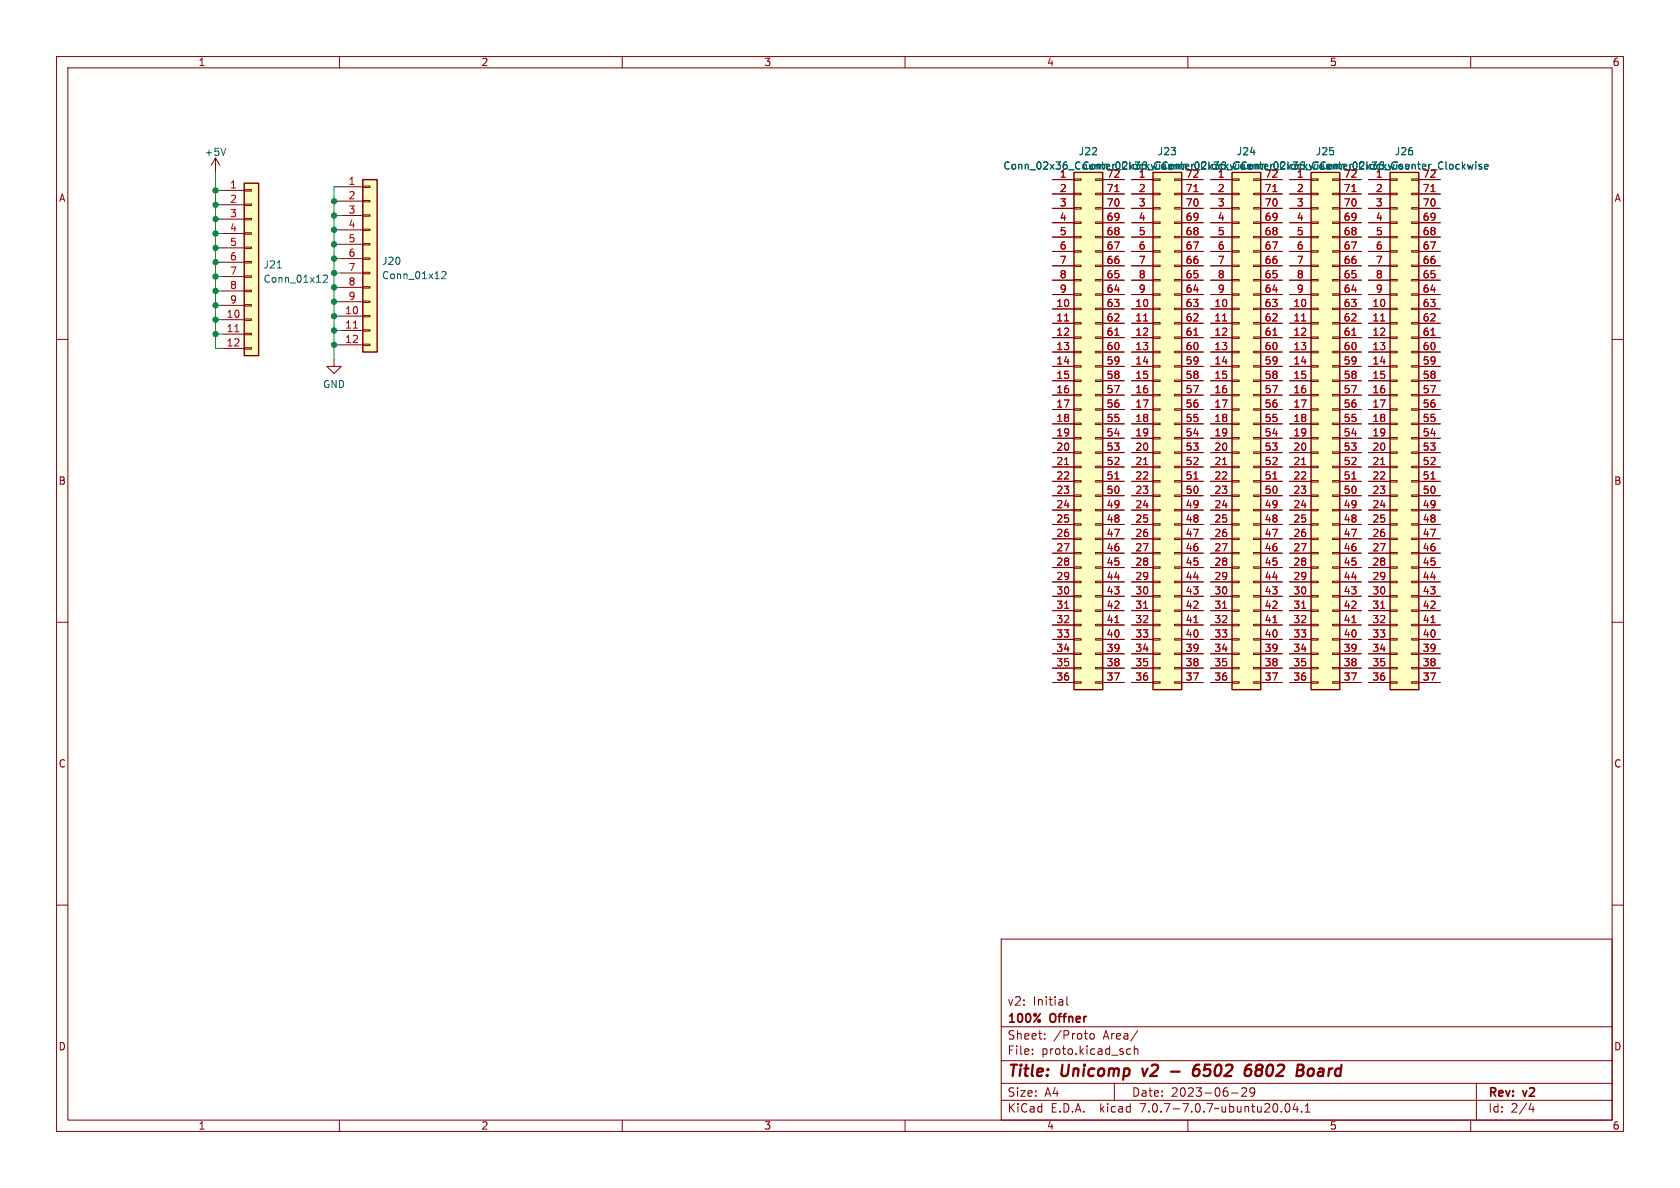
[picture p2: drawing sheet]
(kicad_sch (version 20230121) (generator eeschema)

 (paper "A4")

 (title_block
  (title "Unicomp v2 - 6502 6802 Board")
  (date "2023-06-29")
  (rev "v2")
  (company "100% Offner")
  (comment 1 "v2: Initial"))

 (lib_symbols
  (symbol "Connector_Generic:Conn_01x12" (pin_names (offset 1.016) hide) (in_bom yes) (on_board yes)
   (property "Reference" "J" (at 0 15.24 0) (effects (font (size 1.27 1.27))))
   (property "Value" "Conn_01x12" (at 0 -17.78 0) (effects (font (size 1.27 1.27))))
   (property "Footprint" "" (at 0 0 0) (effects (font (size 1.27 1.27)) hide))
   (property "Datasheet" "~" (at 0 0 0) (effects (font (size 1.27 1.27)) hide))
   (symbol "Conn_01x12_1_1"
    (rectangle (start -1.27 -15.113) (end 0 -15.367) (stroke (width 0.1524) (type default)) (fill (type none)))
    (rectangle (start -1.27 -12.573) (end 0 -12.827) (stroke (width 0.1524) (type default)) (fill (type none)))
    (rectangle (start -1.27 -10.033) (end 0 -10.287) (stroke (width 0.1524) (type default)) (fill (type none)))
    (rectangle (start -1.27 -7.493) (end 0 -7.747) (stroke (width 0.1524) (type default)) (fill (type none)))
    (rectangle (start -1.27 -4.953) (end 0 -5.207) (stroke (width 0.1524) (type default)) (fill (type none)))
    (rectangle (start -1.27 -2.413) (end 0 -2.667) (stroke (width 0.1524) (type default)) (fill (type none)))
    (rectangle (start -1.27 0.127) (end 0 -0.127) (stroke (width 0.1524) (type default)) (fill (type none)))
    (rectangle (start -1.27 2.667) (end 0 2.413) (stroke (width 0.1524) (type default)) (fill (type none)))
    (rectangle (start -1.27 5.207) (end 0 4.953) (stroke (width 0.1524) (type default)) (fill (type none)))
    (rectangle (start -1.27 7.747) (end 0 7.493) (stroke (width 0.1524) (type default)) (fill (type none)))
    (rectangle (start -1.27 10.287) (end 0 10.033) (stroke (width 0.1524) (type default)) (fill (type none)))
    (rectangle (start -1.27 12.827) (end 0 12.573) (stroke (width 0.1524) (type default)) (fill (type none)))
    (rectangle (start -1.27 13.97) (end 1.27 -16.51) (stroke (width 0.254) (type default)) (fill (type background)))
    (pin passive line (at -5.08 12.7 0) (length 3.81) (name "Pin_1" (effects (font (size 1.27 1.27)))) (number "1" (effects (font (size 1.27 1.27)))))
    (pin passive line (at -5.08 -10.16 0) (length 3.81) (name "Pin_10" (effects (font (size 1.27 1.27)))) (number "10" (effects (font (size 1.27 1.27)))))
    (pin passive line (at -5.08 -12.7 0) (length 3.81) (name "Pin_11" (effects (font (size 1.27 1.27)))) (number "11" (effects (font (size 1.27 1.27)))))
    (pin passive line (at -5.08 -15.24 0) (length 3.81) (name "Pin_12" (effects (font (size 1.27 1.27)))) (number "12" (effects (font (size 1.27 1.27)))))
    (pin passive line (at -5.08 10.16 0) (length 3.81) (name "Pin_2" (effects (font (size 1.27 1.27)))) (number "2" (effects (font (size 1.27 1.27)))))
    (pin passive line (at -5.08 7.62 0) (length 3.81) (name "Pin_3" (effects (font (size 1.27 1.27)))) (number "3" (effects (font (size 1.27 1.27)))))
    (pin passive line (at -5.08 5.08 0) (length 3.81) (name "Pin_4" (effects (font (size 1.27 1.27)))) (number "4" (effects (font (size 1.27 1.27)))))
    (pin passive line (at -5.08 2.54 0) (length 3.81) (name "Pin_5" (effects (font (size 1.27 1.27)))) (number "5" (effects (font (size 1.27 1.27)))))
    (pin passive line (at -5.08 0 0) (length 3.81) (name "Pin_6" (effects (font (size 1.27 1.27)))) (number "6" (effects (font (size 1.27 1.27)))))
    (pin passive line (at -5.08 -2.54 0) (length 3.81) (name "Pin_7" (effects (font (size 1.27 1.27)))) (number "7" (effects (font (size 1.27 1.27)))))
    (pin passive line (at -5.08 -5.08 0) (length 3.81) (name "Pin_8" (effects (font (size 1.27 1.27)))) (number "8" (effects (font (size 1.27 1.27)))))
    (pin passive line (at -5.08 -7.62 0) (length 3.81) (name "Pin_9" (effects (font (size 1.27 1.27)))) (number "9" (effects (font (size 1.27 1.27)))))))
  (symbol "Connector_Generic:Conn_02x36_Counter_Clockwise" (pin_names (offset 1.016) hide) (in_bom yes) (on_board yes)
   (property "Reference" "J" (at 1.27 45.72 0) (effects (font (size 1.27 1.27))))
   (property "Value" "Conn_02x36_Counter_Clockwise" (at 1.27 -48.26 0) (effects (font (size 1.27 1.27))))
   (property "Footprint" "" (at 0 0 0) (effects (font (size 1.27 1.27)) hide))
   (property "Datasheet" "~" (at 0 0 0) (effects (font (size 1.27 1.27)) hide))
   (symbol "Conn_02x36_Counter_Clockwise_1_1"
    (rectangle (start -1.27 -45.593) (end 0 -45.847) (stroke (width 0.1524) (type default)) (fill (type none)))
    (rectangle (start -1.27 -43.053) (end 0 -43.307) (stroke (width 0.1524) (type default)) (fill (type none)))
    (rectangle (start -1.27 -40.513) (end 0 -40.767) (stroke (width 0.1524) (type default)) (fill (type none)))
    (rectangle (start -1.27 -37.973) (end 0 -38.227) (stroke (width 0.1524) (type default)) (fill (type none)))
    (rectangle (start -1.27 -35.433) (end 0 -35.687) (stroke (width 0.1524) (type default)) (fill (type none)))
    (rectangle (start -1.27 -32.893) (end 0 -33.147) (stroke (width 0.1524) (type default)) (fill (type none)))
    (rectangle (start -1.27 -30.353) (end 0 -30.607) (stroke (width 0.1524) (type default)) (fill (type none)))
    (rectangle (start -1.27 -27.813) (end 0 -28.067) (stroke (width 0.1524) (type default)) (fill (type none)))
    (rectangle (start -1.27 -25.273) (end 0 -25.527) (stroke (width 0.1524) (type default)) (fill (type none)))
    (rectangle (start -1.27 -22.733) (end 0 -22.987) (stroke (width 0.1524) (type default)) (fill (type none)))
    (rectangle (start -1.27 -20.193) (end 0 -20.447) (stroke (width 0.1524) (type default)) (fill (type none)))
    (rectangle (start -1.27 -17.653) (end 0 -17.907) (stroke (width 0.1524) (type default)) (fill (type none)))
    (rectangle (start -1.27 -15.113) (end 0 -15.367) (stroke (width 0.1524) (type default)) (fill (type none)))
    (rectangle (start -1.27 -12.573) (end 0 -12.827) (stroke (width 0.1524) (type default)) (fill (type none)))
    (rectangle (start -1.27 -10.033) (end 0 -10.287) (stroke (width 0.1524) (type default)) (fill (type none)))
    (rectangle (start -1.27 -7.493) (end 0 -7.747) (stroke (width 0.1524) (type default)) (fill (type none)))
    (rectangle (start -1.27 -4.953) (end 0 -5.207) (stroke (width 0.1524) (type default)) (fill (type none)))
    (rectangle (start -1.27 -2.413) (end 0 -2.667) (stroke (width 0.1524) (type default)) (fill (type none)))
    (rectangle (start -1.27 0.127) (end 0 -0.127) (stroke (width 0.1524) (type default)) (fill (type none)))
    (rectangle (start -1.27 2.667) (end 0 2.413) (stroke (width 0.1524) (type default)) (fill (type none)))
    (rectangle (start -1.27 5.207) (end 0 4.953) (stroke (width 0.1524) (type default)) (fill (type none)))
    (rectangle (start -1.27 7.747) (end 0 7.493) (stroke (width 0.1524) (type default)) (fill (type none)))
    (rectangle (start -1.27 10.287) (end 0 10.033) (stroke (width 0.1524) (type default)) (fill (type none)))
    (rectangle (start -1.27 12.827) (end 0 12.573) (stroke (width 0.1524) (type default)) (fill (type none)))
    (rectangle (start -1.27 15.367) (end 0 15.113) (stroke (width 0.1524) (type default)) (fill (type none)))
    (rectangle (start -1.27 17.907) (end 0 17.653) (stroke (width 0.1524) (type default)) (fill (type none)))
    (rectangle (start -1.27 20.447) (end 0 20.193) (stroke (width 0.1524) (type default)) (fill (type none)))
    (rectangle (start -1.27 22.987) (end 0 22.733) (stroke (width 0.1524) (type default)) (fill (type none)))
    (rectangle (start -1.27 25.527) (end 0 25.273) (stroke (width 0.1524) (type default)) (fill (type none)))
    (rectangle (start -1.27 28.067) (end 0 27.813) (stroke (width 0.1524) (type default)) (fill (type none)))
    (rectangle (start -1.27 30.607) (end 0 30.353) (stroke (width 0.1524) (type default)) (fill (type none)))
    (rectangle (start -1.27 33.147) (end 0 32.893) (stroke (width 0.1524) (type default)) (fill (type none)))
    (rectangle (start -1.27 35.687) (end 0 35.433) (stroke (width 0.1524) (type default)) (fill (type none)))
    (rectangle (start -1.27 38.227) (end 0 37.973) (stroke (width 0.1524) (type default)) (fill (type none)))
    (rectangle (start -1.27 40.767) (end 0 40.513) (stroke (width 0.1524) (type default)) (fill (type none)))
    (rectangle (start -1.27 43.307) (end 0 43.053) (stroke (width 0.1524) (type default)) (fill (type none)))
    (rectangle (start -1.27 44.45) (end 3.81 -46.99) (stroke (width 0.254) (type default)) (fill (type background)))
    (rectangle (start 3.81 -45.593) (end 2.54 -45.847) (stroke (width 0.1524) (type default)) (fill (type none)))
    (rectangle (start 3.81 -43.053) (end 2.54 -43.307) (stroke (width 0.1524) (type default)) (fill (type none)))
    (rectangle (start 3.81 -40.513) (end 2.54 -40.767) (stroke (width 0.1524) (type default)) (fill (type none)))
    (rectangle (start 3.81 -37.973) (end 2.54 -38.227) (stroke (width 0.1524) (type default)) (fill (type none)))
    (rectangle (start 3.81 -35.433) (end 2.54 -35.687) (stroke (width 0.1524) (type default)) (fill (type none)))
    (rectangle (start 3.81 -32.893) (end 2.54 -33.147) (stroke (width 0.1524) (type default)) (fill (type none)))
    (rectangle (start 3.81 -30.353) (end 2.54 -30.607) (stroke (width 0.1524) (type default)) (fill (type none)))
    (rectangle (start 3.81 -27.813) (end 2.54 -28.067) (stroke (width 0.1524) (type default)) (fill (type none)))
    (rectangle (start 3.81 -25.273) (end 2.54 -25.527) (stroke (width 0.1524) (type default)) (fill (type none)))
    (rectangle (start 3.81 -22.733) (end 2.54 -22.987) (stroke (width 0.1524) (type default)) (fill (type none)))
    (rectangle (start 3.81 -20.193) (end 2.54 -20.447) (stroke (width 0.1524) (type default)) (fill (type none)))
    (rectangle (start 3.81 -17.653) (end 2.54 -17.907) (stroke (width 0.1524) (type default)) (fill (type none)))
    (rectangle (start 3.81 -15.113) (end 2.54 -15.367) (stroke (width 0.1524) (type default)) (fill (type none)))
    (rectangle (start 3.81 -12.573) (end 2.54 -12.827) (stroke (width 0.1524) (type default)) (fill (type none)))
    (rectangle (start 3.81 -10.033) (end 2.54 -10.287) (stroke (width 0.1524) (type default)) (fill (type none)))
    (rectangle (start 3.81 -7.493) (end 2.54 -7.747) (stroke (width 0.1524) (type default)) (fill (type none)))
    (rectangle (start 3.81 -4.953) (end 2.54 -5.207) (stroke (width 0.1524) (type default)) (fill (type none)))
    (rectangle (start 3.81 -2.413) (end 2.54 -2.667) (stroke (width 0.1524) (type default)) (fill (type none)))
    (rectangle (start 3.81 0.127) (end 2.54 -0.127) (stroke (width 0.1524) (type default)) (fill (type none)))
    (rectangle (start 3.81 2.667) (end 2.54 2.413) (stroke (width 0.1524) (type default)) (fill (type none)))
    (rectangle (start 3.81 5.207) (end 2.54 4.953) (stroke (width 0.1524) (type default)) (fill (type none)))
    (rectangle (start 3.81 7.747) (end 2.54 7.493) (stroke (width 0.1524) (type default)) (fill (type none)))
    (rectangle (start 3.81 10.287) (end 2.54 10.033) (stroke (width 0.1524) (type default)) (fill (type none)))
    (rectangle (start 3.81 12.827) (end 2.54 12.573) (stroke (width 0.1524) (type default)) (fill (type none)))
    (rectangle (start 3.81 15.367) (end 2.54 15.113) (stroke (width 0.1524) (type default)) (fill (type none)))
    (rectangle (start 3.81 17.907) (end 2.54 17.653) (stroke (width 0.1524) (type default)) (fill (type none)))
    (rectangle (start 3.81 20.447) (end 2.54 20.193) (stroke (width 0.1524) (type default)) (fill (type none)))
    (rectangle (start 3.81 22.987) (end 2.54 22.733) (stroke (width 0.1524) (type default)) (fill (type none)))
    (rectangle (start 3.81 25.527) (end 2.54 25.273) (stroke (width 0.1524) (type default)) (fill (type none)))
    (rectangle (start 3.81 28.067) (end 2.54 27.813) (stroke (width 0.1524) (type default)) (fill (type none)))
    (rectangle (start 3.81 30.607) (end 2.54 30.353) (stroke (width 0.1524) (type default)) (fill (type none)))
    (rectangle (start 3.81 33.147) (end 2.54 32.893) (stroke (width 0.1524) (type default)) (fill (type none)))
    (rectangle (start 3.81 35.687) (end 2.54 35.433) (stroke (width 0.1524) (type default)) (fill (type none)))
    (rectangle (start 3.81 38.227) (end 2.54 37.973) (stroke (width 0.1524) (type default)) (fill (type none)))
    (rectangle (start 3.81 40.767) (end 2.54 40.513) (stroke (width 0.1524) (type default)) (fill (type none)))
    (rectangle (start 3.81 43.307) (end 2.54 43.053) (stroke (width 0.1524) (type default)) (fill (type none)))
    (pin passive line (at -5.08 43.18 0) (length 3.81) (name "Pin_1" (effects (font (size 1.27 1.27)))) (number "1" (effects (font (size 1.27 1.27)))))
    (pin passive line (at -5.08 20.32 0) (length 3.81) (name "Pin_10" (effects (font (size 1.27 1.27)))) (number "10" (effects (font (size 1.27 1.27)))))
    (pin passive line (at -5.08 17.78 0) (length 3.81) (name "Pin_11" (effects (font (size 1.27 1.27)))) (number "11" (effects (font (size 1.27 1.27)))))
    (pin passive line (at -5.08 15.24 0) (length 3.81) (name "Pin_12" (effects (font (size 1.27 1.27)))) (number "12" (effects (font (size 1.27 1.27)))))
    (pin passive line (at -5.08 12.7 0) (length 3.81) (name "Pin_13" (effects (font (size 1.27 1.27)))) (number "13" (effects (font (size 1.27 1.27)))))
    (pin passive line (at -5.08 10.16 0) (length 3.81) (name "Pin_14" (effects (font (size 1.27 1.27)))) (number "14" (effects (font (size 1.27 1.27)))))
    (pin passive line (at -5.08 7.62 0) (length 3.81) (name "Pin_15" (effects (font (size 1.27 1.27)))) (number "15" (effects (font (size 1.27 1.27)))))
    (pin passive line (at -5.08 5.08 0) (length 3.81) (name "Pin_16" (effects (font (size 1.27 1.27)))) (number "16" (effects (font (size 1.27 1.27)))))
    (pin passive line (at -5.08 2.54 0) (length 3.81) (name "Pin_17" (effects (font (size 1.27 1.27)))) (number "17" (effects (font (size 1.27 1.27)))))
    (pin passive line (at -5.08 0 0) (length 3.81) (name "Pin_18" (effects (font (size 1.27 1.27)))) (number "18" (effects (font (size 1.27 1.27)))))
    (pin passive line (at -5.08 -2.54 0) (length 3.81) (name "Pin_19" (effects (font (size 1.27 1.27)))) (number "19" (effects (font (size 1.27 1.27)))))
    (pin passive line (at -5.08 40.64 0) (length 3.81) (name "Pin_2" (effects (font (size 1.27 1.27)))) (number "2" (effects (font (size 1.27 1.27)))))
    (pin passive line (at -5.08 -5.08 0) (length 3.81) (name "Pin_20" (effects (font (size 1.27 1.27)))) (number "20" (effects (font (size 1.27 1.27)))))
    (pin passive line (at -5.08 -7.62 0) (length 3.81) (name "Pin_21" (effects (font (size 1.27 1.27)))) (number "21" (effects (font (size 1.27 1.27)))))
    (pin passive line (at -5.08 -10.16 0) (length 3.81) (name "Pin_22" (effects (font (size 1.27 1.27)))) (number "22" (effects (font (size 1.27 1.27)))))
    (pin passive line (at -5.08 -12.7 0) (length 3.81) (name "Pin_23" (effects (font (size 1.27 1.27)))) (number "23" (effects (font (size 1.27 1.27)))))
    (pin passive line (at -5.08 -15.24 0) (length 3.81) (name "Pin_24" (effects (font (size 1.27 1.27)))) (number "24" (effects (font (size 1.27 1.27)))))
    (pin passive line (at -5.08 -17.78 0) (length 3.81) (name "Pin_25" (effects (font (size 1.27 1.27)))) (number "25" (effects (font (size 1.27 1.27)))))
    (pin passive line (at -5.08 -20.32 0) (length 3.81) (name "Pin_26" (effects (font (size 1.27 1.27)))) (number "26" (effects (font (size 1.27 1.27)))))
    (pin passive line (at -5.08 -22.86 0) (length 3.81) (name "Pin_27" (effects (font (size 1.27 1.27)))) (number "27" (effects (font (size 1.27 1.27)))))
    (pin passive line (at -5.08 -25.4 0) (length 3.81) (name "Pin_28" (effects (font (size 1.27 1.27)))) (number "28" (effects (font (size 1.27 1.27)))))
    (pin passive line (at -5.08 -27.94 0) (length 3.81) (name "Pin_29" (effects (font (size 1.27 1.27)))) (number "29" (effects (font (size 1.27 1.27)))))
    (pin passive line (at -5.08 38.1 0) (length 3.81) (name "Pin_3" (effects (font (size 1.27 1.27)))) (number "3" (effects (font (size 1.27 1.27)))))
    (pin passive line (at -5.08 -30.48 0) (length 3.81) (name "Pin_30" (effects (font (size 1.27 1.27)))) (number "30" (effects (font (size 1.27 1.27)))))
    (pin passive line (at -5.08 -33.02 0) (length 3.81) (name "Pin_31" (effects (font (size 1.27 1.27)))) (number "31" (effects (font (size 1.27 1.27)))))
    (pin passive line (at -5.08 -35.56 0) (length 3.81) (name "Pin_32" (effects (font (size 1.27 1.27)))) (number "32" (effects (font (size 1.27 1.27)))))
    (pin passive line (at -5.08 -38.1 0) (length 3.81) (name "Pin_33" (effects (font (size 1.27 1.27)))) (number "33" (effects (font (size 1.27 1.27)))))
    (pin passive line (at -5.08 -40.64 0) (length 3.81) (name "Pin_34" (effects (font (size 1.27 1.27)))) (number "34" (effects (font (size 1.27 1.27)))))
    (pin passive line (at -5.08 -43.18 0) (length 3.81) (name "Pin_35" (effects (font (size 1.27 1.27)))) (number "35" (effects (font (size 1.27 1.27)))))
    (pin passive line (at -5.08 -45.72 0) (length 3.81) (name "Pin_36" (effects (font (size 1.27 1.27)))) (number "36" (effects (font (size 1.27 1.27)))))
    (pin passive line (at 7.62 -45.72 180) (length 3.81) (name "Pin_37" (effects (font (size 1.27 1.27)))) (number "37" (effects (font (size 1.27 1.27)))))
    (pin passive line (at 7.62 -43.18 180) (length 3.81) (name "Pin_38" (effects (font (size 1.27 1.27)))) (number "38" (effects (font (size 1.27 1.27)))))
    (pin passive line (at 7.62 -40.64 180) (length 3.81) (name "Pin_39" (effects (font (size 1.27 1.27)))) (number "39" (effects (font (size 1.27 1.27)))))
    (pin passive line (at -5.08 35.56 0) (length 3.81) (name "Pin_4" (effects (font (size 1.27 1.27)))) (number "4" (effects (font (size 1.27 1.27)))))
    (pin passive line (at 7.62 -38.1 180) (length 3.81) (name "Pin_40" (effects (font (size 1.27 1.27)))) (number "40" (effects (font (size 1.27 1.27)))))
    (pin passive line (at 7.62 -35.56 180) (length 3.81) (name "Pin_41" (effects (font (size 1.27 1.27)))) (number "41" (effects (font (size 1.27 1.27)))))
    (pin passive line (at 7.62 -33.02 180) (length 3.81) (name "Pin_42" (effects (font (size 1.27 1.27)))) (number "42" (effects (font (size 1.27 1.27)))))
    (pin passive line (at 7.62 -30.48 180) (length 3.81) (name "Pin_43" (effects (font (size 1.27 1.27)))) (number "43" (effects (font (size 1.27 1.27)))))
    (pin passive line (at 7.62 -27.94 180) (length 3.81) (name "Pin_44" (effects (font (size 1.27 1.27)))) (number "44" (effects (font (size 1.27 1.27)))))
    (pin passive line (at 7.62 -25.4 180) (length 3.81) (name "Pin_45" (effects (font (size 1.27 1.27)))) (number "45" (effects (font (size 1.27 1.27)))))
    (pin passive line (at 7.62 -22.86 180) (length 3.81) (name "Pin_46" (effects (font (size 1.27 1.27)))) (number "46" (effects (font (size 1.27 1.27)))))
    (pin passive line (at 7.62 -20.32 180) (length 3.81) (name "Pin_47" (effects (font (size 1.27 1.27)))) (number "47" (effects (font (size 1.27 1.27)))))
    (pin passive line (at 7.62 -17.78 180) (length 3.81) (name "Pin_48" (effects (font (size 1.27 1.27)))) (number "48" (effects (font (size 1.27 1.27)))))
    (pin passive line (at 7.62 -15.24 180) (length 3.81) (name "Pin_49" (effects (font (size 1.27 1.27)))) (number "49" (effects (font (size 1.27 1.27)))))
    (pin passive line (at -5.08 33.02 0) (length 3.81) (name "Pin_5" (effects (font (size 1.27 1.27)))) (number "5" (effects (font (size 1.27 1.27)))))
    (pin passive line (at 7.62 -12.7 180) (length 3.81) (name "Pin_50" (effects (font (size 1.27 1.27)))) (number "50" (effects (font (size 1.27 1.27)))))
    (pin passive line (at 7.62 -10.16 180) (length 3.81) (name "Pin_51" (effects (font (size 1.27 1.27)))) (number "51" (effects (font (size 1.27 1.27)))))
    (pin passive line (at 7.62 -7.62 180) (length 3.81) (name "Pin_52" (effects (font (size 1.27 1.27)))) (number "52" (effects (font (size 1.27 1.27)))))
    (pin passive line (at 7.62 -5.08 180) (length 3.81) (name "Pin_53" (effects (font (size 1.27 1.27)))) (number "53" (effects (font (size 1.27 1.27)))))
    (pin passive line (at 7.62 -2.54 180) (length 3.81) (name "Pin_54" (effects (font (size 1.27 1.27)))) (number "54" (effects (font (size 1.27 1.27)))))
    (pin passive line (at 7.62 0 180) (length 3.81) (name "Pin_55" (effects (font (size 1.27 1.27)))) (number "55" (effects (font (size 1.27 1.27)))))
    (pin passive line (at 7.62 2.54 180) (length 3.81) (name "Pin_56" (effects (font (size 1.27 1.27)))) (number "56" (effects (font (size 1.27 1.27)))))
    (pin passive line (at 7.62 5.08 180) (length 3.81) (name "Pin_57" (effects (font (size 1.27 1.27)))) (number "57" (effects (font (size 1.27 1.27)))))
    (pin passive line (at 7.62 7.62 180) (length 3.81) (name "Pin_58" (effects (font (size 1.27 1.27)))) (number "58" (effects (font (size 1.27 1.27)))))
    (pin passive line (at 7.62 10.16 180) (length 3.81) (name "Pin_59" (effects (font (size 1.27 1.27)))) (number "59" (effects (font (size 1.27 1.27)))))
    (pin passive line (at -5.08 30.48 0) (length 3.81) (name "Pin_6" (effects (font (size 1.27 1.27)))) (number "6" (effects (font (size 1.27 1.27)))))
    (pin passive line (at 7.62 12.7 180) (length 3.81) (name "Pin_60" (effects (font (size 1.27 1.27)))) (number "60" (effects (font (size 1.27 1.27)))))
    (pin passive line (at 7.62 15.24 180) (length 3.81) (name "Pin_61" (effects (font (size 1.27 1.27)))) (number "61" (effects (font (size 1.27 1.27)))))
    (pin passive line (at 7.62 17.78 180) (length 3.81) (name "Pin_62" (effects (font (size 1.27 1.27)))) (number "62" (effects (font (size 1.27 1.27)))))
    (pin passive line (at 7.62 20.32 180) (length 3.81) (name "Pin_63" (effects (font (size 1.27 1.27)))) (number "63" (effects (font (size 1.27 1.27)))))
    (pin passive line (at 7.62 22.86 180) (length 3.81) (name "Pin_64" (effects (font (size 1.27 1.27)))) (number "64" (effects (font (size 1.27 1.27)))))
    (pin passive line (at 7.62 25.4 180) (length 3.81) (name "Pin_65" (effects (font (size 1.27 1.27)))) (number "65" (effects (font (size 1.27 1.27)))))
    (pin passive line (at 7.62 27.94 180) (length 3.81) (name "Pin_66" (effects (font (size 1.27 1.27)))) (number "66" (effects (font (size 1.27 1.27)))))
    (pin passive line (at 7.62 30.48 180) (length 3.81) (name "Pin_67" (effects (font (size 1.27 1.27)))) (number "67" (effects (font (size 1.27 1.27)))))
    (pin passive line (at 7.62 33.02 180) (length 3.81) (name "Pin_68" (effects (font (size 1.27 1.27)))) (number "68" (effects (font (size 1.27 1.27)))))
    (pin passive line (at 7.62 35.56 180) (length 3.81) (name "Pin_69" (effects (font (size 1.27 1.27)))) (number "69" (effects (font (size 1.27 1.27)))))
    (pin passive line (at -5.08 27.94 0) (length 3.81) (name "Pin_7" (effects (font (size 1.27 1.27)))) (number "7" (effects (font (size 1.27 1.27)))))
    (pin passive line (at 7.62 38.1 180) (length 3.81) (name "Pin_70" (effects (font (size 1.27 1.27)))) (number "70" (effects (font (size 1.27 1.27)))))
    (pin passive line (at 7.62 40.64 180) (length 3.81) (name "Pin_71" (effects (font (size 1.27 1.27)))) (number "71" (effects (font (size 1.27 1.27)))))
    (pin passive line (at 7.62 43.18 180) (length 3.81) (name "Pin_72" (effects (font (size 1.27 1.27)))) (number "72" (effects (font (size 1.27 1.27)))))
    (pin passive line (at -5.08 25.4 0) (length 3.81) (name "Pin_8" (effects (font (size 1.27 1.27)))) (number "8" (effects (font (size 1.27 1.27)))))
    (pin passive line (at -5.08 22.86 0) (length 3.81) (name "Pin_9" (effects (font (size 1.27 1.27)))) (number "9" (effects (font (size 1.27 1.27)))))))
  (symbol "power:+5V" (power) (pin_names (offset 0)) (in_bom yes) (on_board yes)
   (property "Reference" "#PWR" (at 0 -3.81 0) (effects (font (size 1.27 1.27)) hide))
   (property "Value" "+5V" (at 0 3.556 0) (effects (font (size 1.27 1.27))))
   (property "Footprint" "" (at 0 0 0) (effects (font (size 1.27 1.27)) hide))
   (property "Datasheet" "" (at 0 0 0) (effects (font (size 1.27 1.27)) hide))
   (symbol "+5V_0_1"
    (polyline (pts (xy -0.762 1.27) (xy 0 2.54)) (stroke (width 0) (type default)) (fill (type none)))
    (polyline (pts (xy 0 0) (xy 0 2.54)) (stroke (width 0) (type default)) (fill (type none)))
    (polyline (pts (xy 0 2.54) (xy 0.762 1.27)) (stroke (width 0) (type default)) (fill (type none))))
   (symbol "+5V_1_1"
    (pin power_in line (at 0 0 90) (length 0) hide (name "+5V" (effects (font (size 1.27 1.27)))) (number "1" (effects (font (size 1.27 1.27)))))))
  (symbol "power:GND" (power) (pin_names (offset 0)) (in_bom yes) (on_board yes)
   (property "Reference" "#PWR" (at 0 -6.35 0) (effects (font (size 1.27 1.27)) hide))
   (property "Value" "GND" (at 0 -3.81 0) (effects (font (size 1.27 1.27))))
   (property "Footprint" "" (at 0 0 0) (effects (font (size 1.27 1.27)) hide))
   (property "Datasheet" "" (at 0 0 0) (effects (font (size 1.27 1.27)) hide))
   (symbol "GND_0_1"
    (polyline (pts (xy 0 0) (xy 0 -1.27) (xy 1.27 -1.27) (xy 0 -2.54) (xy -1.27 -1.27) (xy 0 -1.27)) (stroke (width 0) (type default)) (fill (type none))))
   (symbol "GND_1_1"
    (pin power_in line (at 0 0 270) (length 0) hide (name "GND" (effects (font (size 1.27 1.27)))) (number "1" (effects (font (size 1.27 1.27))))))))

 (junction (at 59.055 40.64) (diameter 0) (color 0 0 0 0))
 (junction (at 38.1 59.055) (diameter 0) (color 0 0 0 0))
 (junction (at 59.055 58.42) (diameter 0) (color 0 0 0 0))
 (junction (at 38.1 53.975) (diameter 0) (color 0 0 0 0))
 (junction (at 59.055 60.96) (diameter 0) (color 0 0 0 0))
 (junction (at 38.1 48.895) (diameter 0) (color 0 0 0 0))
 (junction (at 38.1 51.435) (diameter 0) (color 0 0 0 0))
 (junction (at 59.055 45.72) (diameter 0) (color 0 0 0 0))
 (junction (at 59.055 38.1) (diameter 0) (color 0 0 0 0))
 (junction (at 38.1 56.515) (diameter 0) (color 0 0 0 0))
 (junction (at 38.1 33.655) (diameter 0) (color 0 0 0 0))
 (junction (at 59.055 48.26) (diameter 0) (color 0 0 0 0))
 (junction (at 38.1 36.195) (diameter 0) (color 0 0 0 0))
 (junction (at 38.1 41.275) (diameter 0) (color 0 0 0 0))
 (junction (at 59.055 50.8) (diameter 0) (color 0 0 0 0))
 (junction (at 38.1 46.355) (diameter 0) (color 0 0 0 0))
 (junction (at 38.1 38.735) (diameter 0) (color 0 0 0 0))
 (junction (at 59.055 53.34) (diameter 0) (color 0 0 0 0))
 (junction (at 59.055 55.88) (diameter 0) (color 0 0 0 0))
 (junction (at 59.055 43.18) (diameter 0) (color 0 0 0 0))
 (junction (at 38.1 43.815) (diameter 0) (color 0 0 0 0))
 (junction (at 59.055 35.56) (diameter 0) (color 0 0 0 0))

 (wire (pts (xy 59.055 35.56) (xy 60.325 35.56)) (stroke (width 0) (type default)))
 (wire (pts (xy 59.055 48.26) (xy 59.055 50.8)) (stroke (width 0) (type default)))
 (wire (pts (xy 38.1 38.735) (xy 38.1 41.275)) (stroke (width 0) (type default)))
 (wire (pts (xy 38.1 43.815) (xy 38.1 46.355)) (stroke (width 0) (type default)))
 (wire (pts (xy 39.37 33.655) (xy 38.1 33.655)) (stroke (width 0) (type default)))
 (wire (pts (xy 38.1 48.895) (xy 39.37 48.895)) (stroke (width 0) (type default)))
 (wire (pts (xy 38.1 61.595) (xy 39.37 61.595)) (stroke (width 0) (type default)))
 (wire (pts (xy 38.1 56.515) (xy 38.1 59.055)) (stroke (width 0) (type default)))
 (wire (pts (xy 38.1 46.355) (xy 39.37 46.355)) (stroke (width 0) (type default)))
 (wire (pts (xy 38.1 51.435) (xy 39.37 51.435)) (stroke (width 0) (type default)))
 (wire (pts (xy 59.055 60.96) (xy 60.325 60.96)) (stroke (width 0) (type default)))
 (wire (pts (xy 59.055 53.34) (xy 60.325 53.34)) (stroke (width 0) (type default)))
 (wire (pts (xy 38.1 33.655) (xy 38.1 36.195)) (stroke (width 0) (type default)))
 (wire (pts (xy 38.1 43.815) (xy 39.37 43.815)) (stroke (width 0) (type default)))
 (wire (pts (xy 59.055 40.64) (xy 59.055 43.18)) (stroke (width 0) (type default)))
 (wire (pts (xy 38.1 59.055) (xy 39.37 59.055)) (stroke (width 0) (type default)))
 (wire (pts (xy 59.055 50.8) (xy 59.055 53.34)) (stroke (width 0) (type default)))
 (wire (pts (xy 38.1 51.435) (xy 38.1 53.975)) (stroke (width 0) (type default)))
 (wire (pts (xy 59.055 50.8) (xy 60.325 50.8)) (stroke (width 0) (type default)))
 (wire (pts (xy 38.1 59.055) (xy 38.1 61.595)) (stroke (width 0) (type default)))
 (wire (pts (xy 38.1 48.895) (xy 38.1 51.435)) (stroke (width 0) (type default)))
 (wire (pts (xy 59.055 58.42) (xy 60.325 58.42)) (stroke (width 0) (type default)))
 (wire (pts (xy 38.1 41.275) (xy 39.37 41.275)) (stroke (width 0) (type default)))
 (wire (pts (xy 59.055 58.42) (xy 59.055 60.96)) (stroke (width 0) (type default)))
 (wire (pts (xy 38.1 36.195) (xy 38.1 38.735)) (stroke (width 0) (type default)))
 (wire (pts (xy 59.055 38.1) (xy 59.055 40.64)) (stroke (width 0) (type default)))
 (wire (pts (xy 59.055 48.26) (xy 60.325 48.26)) (stroke (width 0) (type default)))
 (wire (pts (xy 59.055 45.72) (xy 59.055 48.26)) (stroke (width 0) (type default)))
 (wire (pts (xy 38.1 41.275) (xy 38.1 43.815)) (stroke (width 0) (type default)))
 (wire (pts (xy 59.055 43.18) (xy 59.055 45.72)) (stroke (width 0) (type default)))
 (wire (pts (xy 59.055 53.34) (xy 59.055 55.88)) (stroke (width 0) (type default)))
 (wire (pts (xy 59.055 60.96) (xy 59.055 63.5)) (stroke (width 0) (type default)))
 (wire (pts (xy 59.055 43.18) (xy 60.325 43.18)) (stroke (width 0) (type default)))
 (wire (pts (xy 59.055 55.88) (xy 59.055 58.42)) (stroke (width 0) (type default)))
 (wire (pts (xy 38.1 30.48) (xy 38.1 33.655)) (stroke (width 0) (type default)))
 (wire (pts (xy 38.1 36.195) (xy 39.37 36.195)) (stroke (width 0) (type default)))
 (wire (pts (xy 59.055 45.72) (xy 60.325 45.72)) (stroke (width 0) (type default)))
 (wire (pts (xy 59.055 55.88) (xy 60.325 55.88)) (stroke (width 0) (type default)))
 (wire (pts (xy 38.1 38.735) (xy 39.37 38.735)) (stroke (width 0) (type default)))
 (wire (pts (xy 38.1 53.975) (xy 39.37 53.975)) (stroke (width 0) (type default)))
 (wire (pts (xy 38.1 46.355) (xy 38.1 48.895)) (stroke (width 0) (type default)))
 (wire (pts (xy 59.055 38.1) (xy 60.325 38.1)) (stroke (width 0) (type default)))
 (wire (pts (xy 59.055 33.02) (xy 59.055 35.56)) (stroke (width 0) (type default)))
 (wire (pts (xy 59.055 35.56) (xy 59.055 38.1)) (stroke (width 0) (type default)))
 (wire (pts (xy 59.055 40.64) (xy 60.325 40.64)) (stroke (width 0) (type default)))
 (wire (pts (xy 38.1 53.975) (xy 38.1 56.515)) (stroke (width 0) (type default)))
 (wire (pts (xy 38.1 56.515) (xy 39.37 56.515)) (stroke (width 0) (type default)))
 (wire (pts (xy 60.325 33.02) (xy 59.055 33.02)) (stroke (width 0) (type default)))

 (symbol (lib_id "Connector_Generic:Conn_01x12") (at 44.45 46.355 0) (unit 1) (in_bom yes) (on_board yes) (dnp no) (fields_autoplaced)
  (property "Reference" "J21" (at 46.482 46.7903 0) (effects (font (size 1.27 1.27)) (justify left)))
  (property "Value" "Conn_01x12" (at 46.482 49.3272 0) (effects (font (size 1.27 1.27)) (justify left)))
  (property "Footprint" "Connector_PinHeader_2.54mm:PinHeader_1x12_P2.54mm_Vertical" (at 44.45 46.355 0) (effects (font (size 1.27 1.27)) hide))
  (property "Datasheet" "~" (at 44.45 46.355 0) (effects (font (size 1.27 1.27)) hide)) (pin "1") (pin "10") (pin "11") (pin "12") (pin "2") (pin "3") (pin "4") (pin "5") (pin "6") (pin "7") (pin "8") (pin "9"))

 (symbol (lib_id "Connector_Generic:Conn_02x36_Counter_Clockwise") (at 233.045 74.93 0) (unit 1) (in_bom yes) (on_board yes) (dnp no) (fields_autoplaced)
  (property "Reference" "J25" (at 234.315 26.7802 0) (effects (font (size 1.27 1.27))))
  (property "Value" "Conn_02x36_Counter_Clockwise" (at 234.315 29.3171 0) (effects (font (size 1.27 1.27))))
  (property "Footprint" "my_own_conn:Proto_2x36" (at 233.045 74.93 0) (effects (font (size 1.27 1.27)) hide))
  (property "Datasheet" "~" (at 233.045 74.93 0) (effects (font (size 1.27 1.27)) hide)) (pin "1") (pin "10") (pin "11") (pin "12") (pin "13") (pin "14") (pin "15") (pin "16") (pin "17") (pin "18") (pin "19") (pin "2") (pin "20") (pin "21") (pin "22") (pin "23") (pin "24") (pin "25") (pin "26") (pin "27") (pin "28") (pin "29") (pin "3") (pin "30") (pin "31") (pin "32") (pin "33") (pin "34") (pin "35") (pin "36") (pin "37") (pin "38") (pin "39") (pin "4") (pin "40") (pin "41") (pin "42") (pin "43") (pin "44") (pin "45") (pin "46") (pin "47") (pin "48") (pin "49") (pin "5") (pin "50") (pin "51") (pin "52") (pin "53") (pin "54") (pin "55") (pin "56") (pin "57") (pin "58") (pin "59") (pin "6") (pin "60") (pin "61") (pin "62") (pin "63") (pin "64") (pin "65") (pin "66") (pin "67") (pin "68") (pin "69") (pin "7") (pin "70") (pin "71") (pin "72") (pin "8") (pin "9"))

 (symbol (lib_id "Connector_Generic:Conn_02x36_Counter_Clockwise") (at 219.075 74.93 0) (unit 1) (in_bom yes) (on_board yes) (dnp no) (fields_autoplaced)
  (property "Reference" "J24" (at 220.345 26.7802 0) (effects (font (size 1.27 1.27))))
  (property "Value" "Conn_02x36_Counter_Clockwise" (at 220.345 29.3171 0) (effects (font (size 1.27 1.27))))
  (property "Footprint" "my_own_conn:Proto_2x36" (at 219.075 74.93 0) (effects (font (size 1.27 1.27)) hide))
  (property "Datasheet" "~" (at 219.075 74.93 0) (effects (font (size 1.27 1.27)) hide)) (pin "1") (pin "10") (pin "11") (pin "12") (pin "13") (pin "14") (pin "15") (pin "16") (pin "17") (pin "18") (pin "19") (pin "2") (pin "20") (pin "21") (pin "22") (pin "23") (pin "24") (pin "25") (pin "26") (pin "27") (pin "28") (pin "29") (pin "3") (pin "30") (pin "31") (pin "32") (pin "33") (pin "34") (pin "35") (pin "36") (pin "37") (pin "38") (pin "39") (pin "4") (pin "40") (pin "41") (pin "42") (pin "43") (pin "44") (pin "45") (pin "46") (pin "47") (pin "48") (pin "49") (pin "5") (pin "50") (pin "51") (pin "52") (pin "53") (pin "54") (pin "55") (pin "56") (pin "57") (pin "58") (pin "59") (pin "6") (pin "60") (pin "61") (pin "62") (pin "63") (pin "64") (pin "65") (pin "66") (pin "67") (pin "68") (pin "69") (pin "7") (pin "70") (pin "71") (pin "72") (pin "8") (pin "9"))

 (symbol (lib_id "Connector_Generic:Conn_02x36_Counter_Clockwise") (at 247.015 74.93 0) (unit 1) (in_bom yes) (on_board yes) (dnp no) (fields_autoplaced)
  (property "Reference" "J26" (at 248.285 26.7802 0) (effects (font (size 1.27 1.27))))
  (property "Value" "Conn_02x36_Counter_Clockwise" (at 248.285 29.3171 0) (effects (font (size 1.27 1.27))))
  (property "Footprint" "my_own_conn:Proto_2x36" (at 247.015 74.93 0) (effects (font (size 1.27 1.27)) hide))
  (property "Datasheet" "~" (at 247.015 74.93 0) (effects (font (size 1.27 1.27)) hide)) (pin "1") (pin "10") (pin "11") (pin "12") (pin "13") (pin "14") (pin "15") (pin "16") (pin "17") (pin "18") (pin "19") (pin "2") (pin "20") (pin "21") (pin "22") (pin "23") (pin "24") (pin "25") (pin "26") (pin "27") (pin "28") (pin "29") (pin "3") (pin "30") (pin "31") (pin "32") (pin "33") (pin "34") (pin "35") (pin "36") (pin "37") (pin "38") (pin "39") (pin "4") (pin "40") (pin "41") (pin "42") (pin "43") (pin "44") (pin "45") (pin "46") (pin "47") (pin "48") (pin "49") (pin "5") (pin "50") (pin "51") (pin "52") (pin "53") (pin "54") (pin "55") (pin "56") (pin "57") (pin "58") (pin "59") (pin "6") (pin "60") (pin "61") (pin "62") (pin "63") (pin "64") (pin "65") (pin "66") (pin "67") (pin "68") (pin "69") (pin "7") (pin "70") (pin "71") (pin "72") (pin "8") (pin "9"))

 (symbol (lib_id "Connector_Generic:Conn_02x36_Counter_Clockwise") (at 191.135 74.93 0) (unit 1) (in_bom yes) (on_board yes) (dnp no) (fields_autoplaced)
  (property "Reference" "J22" (at 192.405 26.7802 0) (effects (font (size 1.27 1.27))))
  (property "Value" "Conn_02x36_Counter_Clockwise" (at 192.405 29.3171 0) (effects (font (size 1.27 1.27))))
  (property "Footprint" "my_own_conn:Proto_2x36" (at 191.135 74.93 0) (effects (font (size 1.27 1.27)) hide))
  (property "Datasheet" "~" (at 191.135 74.93 0) (effects (font (size 1.27 1.27)) hide)) (pin "1") (pin "10") (pin "11") (pin "12") (pin "13") (pin "14") (pin "15") (pin "16") (pin "17") (pin "18") (pin "19") (pin "2") (pin "20") (pin "21") (pin "22") (pin "23") (pin "24") (pin "25") (pin "26") (pin "27") (pin "28") (pin "29") (pin "3") (pin "30") (pin "31") (pin "32") (pin "33") (pin "34") (pin "35") (pin "36") (pin "37") (pin "38") (pin "39") (pin "4") (pin "40") (pin "41") (pin "42") (pin "43") (pin "44") (pin "45") (pin "46") (pin "47") (pin "48") (pin "49") (pin "5") (pin "50") (pin "51") (pin "52") (pin "53") (pin "54") (pin "55") (pin "56") (pin "57") (pin "58") (pin "59") (pin "6") (pin "60") (pin "61") (pin "62") (pin "63") (pin "64") (pin "65") (pin "66") (pin "67") (pin "68") (pin "69") (pin "7") (pin "70") (pin "71") (pin "72") (pin "8") (pin "9"))

 (symbol (lib_id "power:GND") (at 59.055 63.5 0) (mirror y) (unit 1) (in_bom yes) (on_board yes) (dnp no) (fields_autoplaced)
  (property "Reference" "#PWR040" (at 59.055 69.85 0) (effects (font (size 1.27 1.27)) hide))
  (property "Value" "GND" (at 59.055 67.9434 0) (effects (font (size 1.27 1.27))))
  (property "Footprint" "" (at 59.055 63.5 0) (effects (font (size 1.27 1.27)) hide))
  (property "Datasheet" "" (at 59.055 63.5 0) (effects (font (size 1.27 1.27)) hide)) (pin "1"))

 (symbol (lib_id "power:+5V") (at 38.1 30.48 0) (unit 1) (in_bom yes) (on_board yes) (dnp no) (fields_autoplaced)
  (property "Reference" "#PWR039" (at 38.1 34.29 0) (effects (font (size 1.27 1.27)) hide))
  (property "Value" "+5V" (at 38.1 26.9042 0) (effects (font (size 1.27 1.27))))
  (property "Footprint" "" (at 38.1 30.48 0) (effects (font (size 1.27 1.27)) hide))
  (property "Datasheet" "" (at 38.1 30.48 0) (effects (font (size 1.27 1.27)) hide)) (pin "1"))

 (symbol (lib_id "Connector_Generic:Conn_01x12") (at 65.405 45.72 0) (unit 1) (in_bom yes) (on_board yes) (dnp no) (fields_autoplaced)
  (property "Reference" "J20" (at 67.437 46.1553 0) (effects (font (size 1.27 1.27)) (justify left)))
  (property "Value" "Conn_01x12" (at 67.437 48.6922 0) (effects (font (size 1.27 1.27)) (justify left)))
  (property "Footprint" "Connector_PinHeader_2.54mm:PinHeader_1x12_P2.54mm_Vertical" (at 65.405 45.72 0) (effects (font (size 1.27 1.27)) hide))
  (property "Datasheet" "~" (at 65.405 45.72 0) (effects (font (size 1.27 1.27)) hide)) (pin "1") (pin "10") (pin "11") (pin "12") (pin "2") (pin "3") (pin "4") (pin "5") (pin "6") (pin "7") (pin "8") (pin "9"))

 (symbol (lib_id "Connector_Generic:Conn_02x36_Counter_Clockwise") (at 205.105 74.93 0) (unit 1) (in_bom yes) (on_board yes) (dnp no) (fields_autoplaced)
  (property "Reference" "J23" (at 206.375 26.7802 0) (effects (font (size 1.27 1.27))))
  (property "Value" "Conn_02x36_Counter_Clockwise" (at 206.375 29.3171 0) (effects (font (size 1.27 1.27))))
  (property "Footprint" "my_own_conn:Proto_2x36" (at 205.105 74.93 0) (effects (font (size 1.27 1.27)) hide))
  (property "Datasheet" "~" (at 205.105 74.93 0) (effects (font (size 1.27 1.27)) hide)) (pin "1") (pin "10") (pin "11") (pin "12") (pin "13") (pin "14") (pin "15") (pin "16") (pin "17") (pin "18") (pin "19") (pin "2") (pin "20") (pin "21") (pin "22") (pin "23") (pin "24") (pin "25") (pin "26") (pin "27") (pin "28") (pin "29") (pin "3") (pin "30") (pin "31") (pin "32") (pin "33") (pin "34") (pin "35") (pin "36") (pin "37") (pin "38") (pin "39") (pin "4") (pin "40") (pin "41") (pin "42") (pin "43") (pin "44") (pin "45") (pin "46") (pin "47") (pin "48") (pin "49") (pin "5") (pin "50") (pin "51") (pin "52") (pin "53") (pin "54") (pin "55") (pin "56") (pin "57") (pin "58") (pin "59") (pin "6") (pin "60") (pin "61") (pin "62") (pin "63") (pin "64") (pin "65") (pin "66") (pin "67") (pin "68") (pin "69") (pin "7") (pin "70") (pin "71") (pin "72") (pin "8") (pin "9")))
